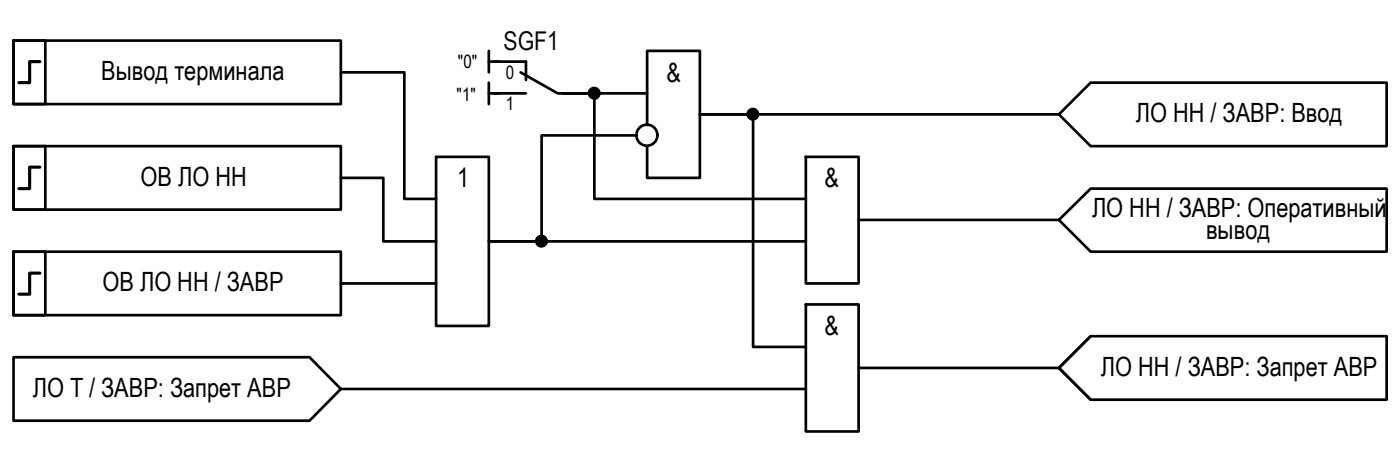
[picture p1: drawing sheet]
<svg xmlns="http://www.w3.org/2000/svg" width="133mm" height="43mm" viewBox="0 0 133 43" stroke-linecap="round" stroke-linejoin="round" font-family="sans-serif">
<!-- layer: 0 -->
<g fill="none" stroke="#000" stroke-width=".25">
<path d="M1.3 13.8h3v6h-3zM1.3 13.8h31v6h-31zM1.3 3.8h3v6.1h-3zM1.3 3.8h31v6.1h-31zM32.3 16.8h4v6.1h5M32.3 6.8h6v12h3M41.3 14.9h5v16h-5zM46.3 4.8v2M46.3 7.8v2.1M46.3 5.8h1M46.3 8.8h1M60.3 12.8h-9v10.1h-5h30"/>
<path d="M61.3 8.8h-8h3v10h20M61.3 11.8v-7h5v12h-5v-3M76.3 14.9h5v11.9h-5zM100.3 10.8h-34h5v22h5M103.3 7.8h28v6h-28l-3-3zM1.3 33.8h28l3 3-3 3h-28zM1.3 23.8h3v6h-3zM1.3 23.8h31v6h-31zM32.3 36.8h44M32.3 26.8h9M76.3 28.8h5v12h-5zM81.3 34.8h19"/>
<path d="M81.3 20.8h19M100.3 20.8l3-2.9h28v5.9h-28zM103.3 31.8l-3 3 3 3M103.3 31.8h28v6h-28l-3-3z"/>
<circle cx="56.3" cy="8.8" r=".49"/>
<circle cx="61.2" cy="12.8" r=".99"/>
<circle cx="71.3" cy="10.8" r=".49"/>
<circle cx="51.3" cy="22.8" r=".49"/>
</g>
<path d="M46.8 5.8h3v1.8M46.8 8.8h3M49.3 6.8l3.5 2h3" fill="none" stroke="#000" stroke-width=".25"/>
<!-- layer: 0 -->
<g fill="#000" stroke="#000" stroke-width=".09">
<path d="M56.2 9.3h.2zM56.2 8.3h.2zM71.2 11.3h.2zM71.2 10.4h.1zM50.9 22.5h.8zM51.2 22.3h.1z"/>
<path d="M56.2 9.3h.2zM56.2 9.3h.2z"/>
<path d="M56.2 8.3h.2zM56.2 8.3h.2z"/>
<path d="M56.2 8.3l.2 .1zM56.1 8.4h.3z"/>
<path d="M56.1 8.4h.4zM56.1 8.4h.4z"/>
<path d="M56.1 9.3h.3zM56.1 9.3h.3z"/>
<path d="M56.1 8.4h.4zM56.1 8.4h.4z"/>
<path d="M56.1 9.3h.4zM56.1 9.3h.3z"/>
<path d="M56 8.4h.6zM56 8.4h.6z"/>
<path d="M56 9.3h.5zM56 9.3h.5z"/>
<path d="M56 8.4l.6 .1zM56 8.4l.6 .1z"/>
<path d="M56 9.3h.6zM56 9.3h.5z"/>
<path d="M56 8.5h.7zM56 8.5h.7z"/>
<path d="M56 9.2h.6zM56 9.2l.6 .1z"/>
<path d="M55.9 8.5h.8zM55.9 8.5h.8z"/>
<path d="M55.9 8.5l.8 .1zM55.9 8.5l.8 .1z"/>
<path d="M55.9 9.1l.8 .1zM55.9 9.1l.8 .1z"/>
<path d="M55.9 9.2h.8zM55.9 9.2h.7z"/>
<path d="M55.9 8.6h.8zM55.9 8.6h.8z"/>
<path d="M55.9 9.1h.8zM55.9 9.1h.8z"/>
<path d="M55.9 8.6l.8 .1zM55.9 8.6l.8 .1z"/>
<path d="M55.8 8.7h1zM55.8 8.7h1z"/>
<path d="M55.8 9l.9 .1zM55.8 9l.9 .1z"/>
<path d="M55.9 9.1h.8zM55.9 9.1h.8z"/>
<path d="M55.8 8.7l1 .1zM55.8 8.7l1 .1z"/>
<path d="M55.8 8.8h1zM55.8 8.8h1z"/>
<path d="M55.8 8.8h1zM55.8 8.8h1z"/>
<path d="M55.8 8.8l1 .1zM55.8 8.8l1 .1z"/>
<path d="M55.8 8.9h1zM55.8 8.9h1z"/>
<path d="M55.8 8.9l1 .1zM55.8 8.9l1 .1z"/>
<path d="M55.8 9h1zM55.8 9h.9z"/>
<path d="M71.2 11.3h.1zM71.2 11.3h.1z"/>
<path d="M71.2 10.4h.2zM71.2 10.4h.2z"/>
<path d="M71.2 10.4h.2zM71.1 10.4h.3z"/>
<path d="M71.1 10.4h.4zM71.1 10.4h.4z"/>
<path d="M71.1 11.3h.3zM71.1 11.3h.3z"/>
<path d="M71.1 10.4h.4zM71.1 10.4h.4z"/>
<path d="M71.1 11.3h.4zM71.1 11.3h.3z"/>
<path d="M71 10.4h.6zM71 10.4h.6z"/>
<path d="M71 11.3h.5zM71 11.3h.5z"/>
<path d="M71 10.4h.6zM71 10.4h.6z"/>
<path d="M71 11.3h.6zM71 11.3h.5z"/>
<path d="M71 10.4l.6 .1zM70.9 10.5h.7z"/>
<path d="M71 11.2h.6zM71 11.2l.6 .1z"/>
<path d="M70.9 10.5h.8zM70.9 10.5h.8z"/>
<path d="M70.9 11.2h.7zM70.9 11.2h.7z"/>
<path d="M70.9 10.5l.8 .1zM70.9 10.5l.8 .1z"/>
<path d="M70.9 10.6h.8zM70.9 10.6h.8z"/>
<path d="M70.9 11.1l.8 .1zM70.9 11.1l.8 .1z"/>
<path d="M70.9 11.2h.8zM70.9 11.2h.7z"/>
<path d="M70.8 10.6l.9 .1zM70.8 10.6l.9 .1z"/>
<path d="M70.8 10.7h1zM70.8 10.7h1z"/>
<path d="M70.8 11l.9 .1zM70.8 11l.9 .1z"/>
<path d="M70.8 11.1h.9zM70.8 11.1h.9z"/>
<path d="M70.8 10.7h1zM70.8 10.7h1z"/>
<path d="M70.8 10.7l1 .1zM70.8 10.7l1 .1z"/>
<path d="M70.8 10.8h1zM70.8 10.8h1z"/>
<path d="M70.8 10.8l1 .1zM70.8 10.8l1 .1z"/>
<path d="M70.8 10.9h1zM70.8 10.9h1z"/>
<path d="M70.8 10.9l1 .1v-.1zM70.8 10.9l1 .1h-1z"/>
<path d="M70.8 11h1zM70.8 11h.9z"/>
<path d="M51.2 23.3h.1zM51.2 23.3h.1zM51.2 23.3h.2z"/>
<path d="M51.2 22.3h.2zM51.2 22.3h.2z"/>
<path d="M51.2 22.3h.2zM51.1 22.3h.3z"/>
<path d="M51.1 22.3l.4 .1zM51.1 22.3l.4 .1z"/>
<path d="M51.1 23.3h.3zM51.1 23.3h.3z"/>
<path d="M51.1 22.4h.4zM51 22.4h.5z"/>
<path d="M51.1 23.3h.4zM51.1 23.3h.3z"/>
<path d="M51 22.4h.6zM51 22.4h.6z"/>
<path d="M51 23.3h.5zM51 23.3h.5z"/>
<path d="M51 22.4l.6 .1zM51 22.4l.6 .1z"/>
<path d="M51 23.2h.6zM51 23.2l.5 .1z"/>
<path d="M50.9 22.5h.8zM50.9 22.5h.8zM50.9 22.5h.8z"/>
<path d="M50.9 23.2h.7zM50.9 23.2h.7z"/>
<path d="M50.9 22.5l.8 .1zM50.9 22.5l.8 .1z"/>
<path d="M50.9 23.1l.8 .1zM50.9 23.1l.8 .1z"/>
<path d="M50.9 23.2h.8zM50.9 23.2h.7z"/>
<path d="M50.9 22.6h.8zM50.9 22.6h.8z"/>
<path d="M50.9 23.1h.8zM50.9 23.1h.8z"/>
<path d="M50.9 22.6h.8zM50.9 22.6h.8z"/>
<path d="M50.8 22.6l.9 .1zM50.8 22.6l.9 .1z"/>
<path d="M50.8 22.7h1zM50.8 22.7h1z"/>
<path d="M50.8 23h.9zM50.8 23h.9z"/>
<path d="M50.8 23l.9 .1zM50.8 23l.9 .1z"/>
<path d="M50.9 23.1h.8zM50.9 23.1h.8z"/>
<path d="M50.8 22.7l1 .1v-.1zM50.8 22.7l1 .1h-1z"/>
<path d="M50.8 22.8l1 .1zM50.8 22.8l1 .1z"/>
<path d="M50.8 22.9h1zM50.8 22.9h1z"/>
<path d="M50.8 22.9h1zM50.8 22.9h1z"/>
<path d="M50.8 22.9h1zM50.8 22.9l.9 .1z"/>
</g>
<path d="M3.8 15.8h-1v2.1h-1M3.8 5.8h-1v2h-1M3.8 25.9h-1v1.9h-1" fill="none" stroke="#000" stroke-width=".3"/>
<g font-size="2.5">
<text x="9.6" y="7.6">Вывод терминала</text>
<text x="63.1" y="7.7">&amp;</text>
<text x="107.5" y="11.5">ЛО НН / ЗАВР: Ввод</text>
<text x="13.3" y="17.6">ОВ ЛО НН</text>
<text x="43.3" y="17.7">1</text>
<text x="78.1" y="17.7">&amp;</text>
<text x="103.4" y="20.6">ЛО НН / ЗАВР: Оперативный</text>
<text x="114.2" y="22.6">вывод</text>
<text x="9.7" y="27.6">ОВ ЛО НН / ЗАВР</text>
<text x="78.1" y="31.7">&amp;</text>
<text x="104.2" y="35.6">ЛО НН / ЗАВР: Запрет АВР</text>
<text x="3.1" y="37.6">ЛО Т / ЗАВР: Запрет АВР</text>
</g>
<text font-size="2.4" x="47.7" y="4.7">SGF1</text>
<g font-size="1.7">
<text x="43.2" y="9.6">&quot;1&quot;</text>
<text x="43.4" y="6.5">&quot;0&quot;</text>
<text x="47.9" y="7.4">0</text>
<text x="47.9" y="10.4">1</text>
</g>
</svg>
